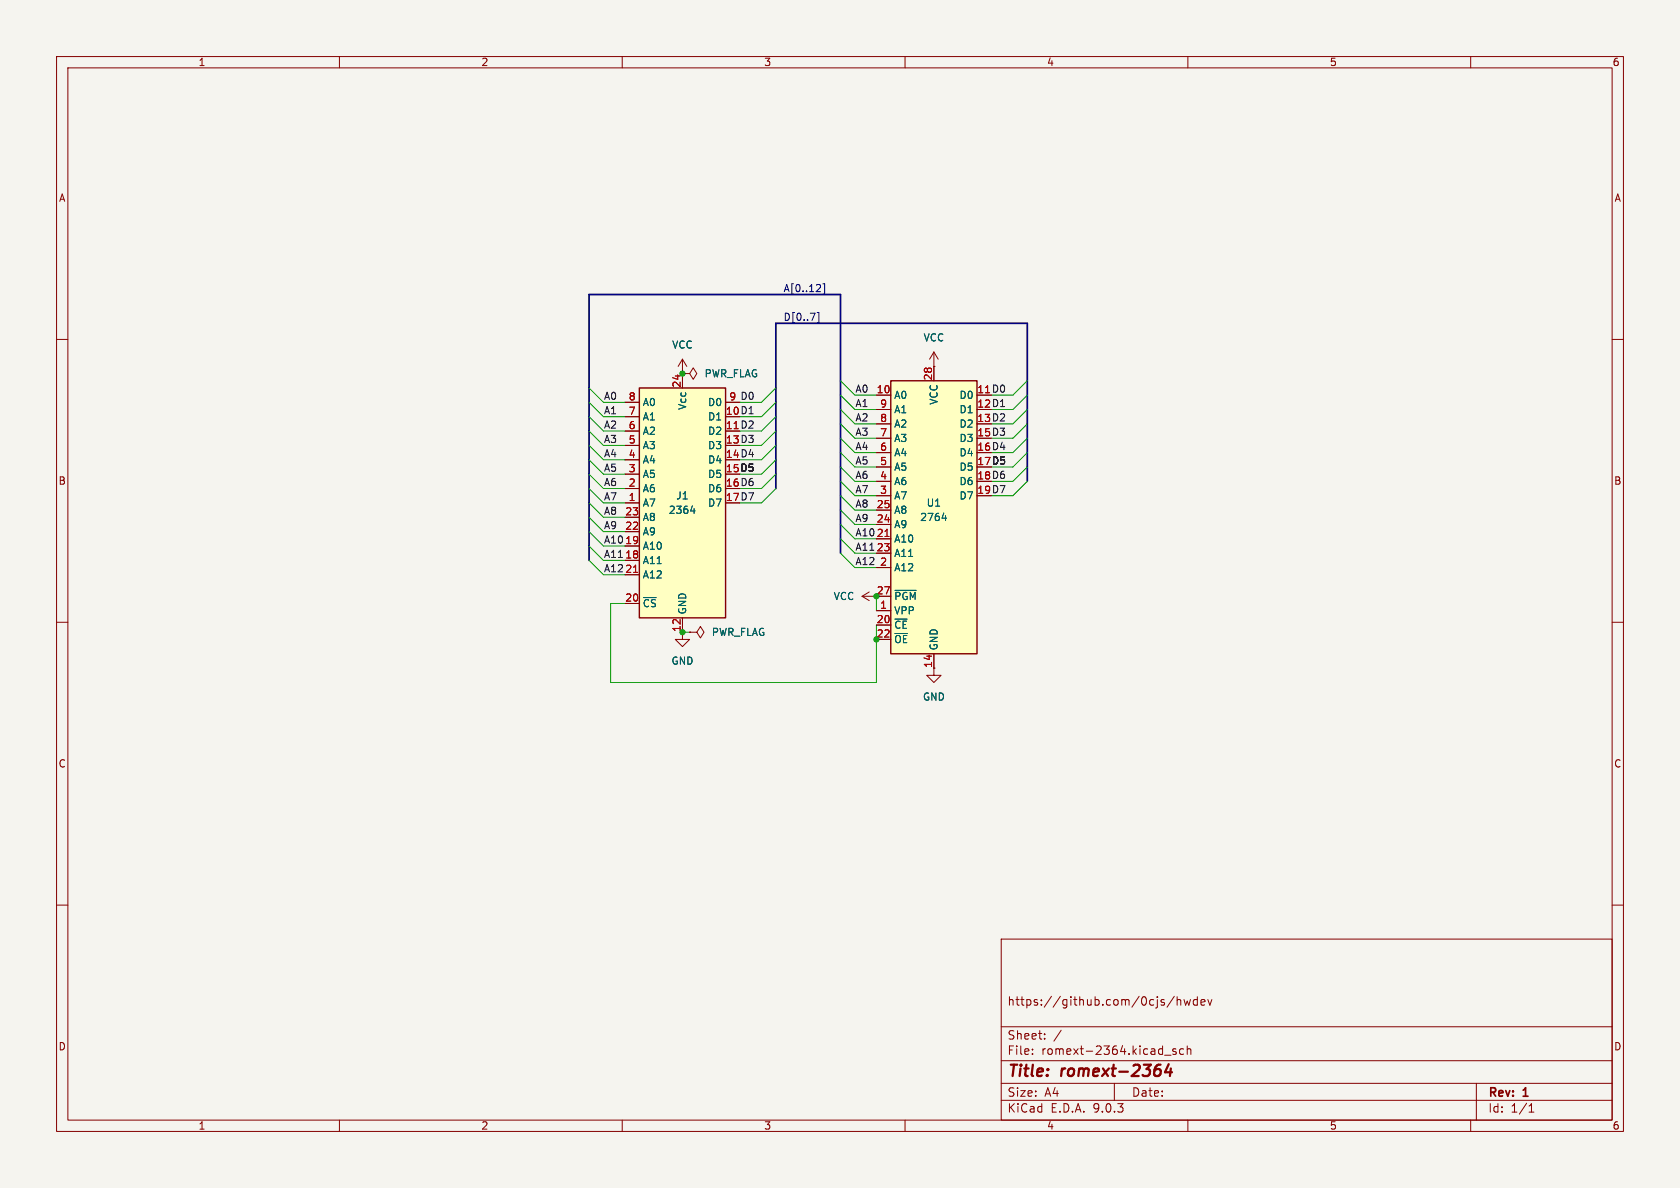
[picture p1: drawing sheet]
<svg xmlns="http://www.w3.org/2000/svg" width="297mm" height="210mm" viewBox="0 0 297 210" stroke-linecap="round" stroke-linejoin="round" font-family="sans-serif">
<path d="M0 0h297v210h-297z" fill="#f5f4ef" stroke="#f5f4ef" stroke-width=".18"/>
<g fill="none" stroke="#840000" stroke-width=".18">
<path d="M10 10h277v190h-277zM12 12h273v186h-273zM60 10v2M110 10v2M160 10v2M210 10v2M260 10v2M10 60h2M120.6 66h.1M120.6 66h1.3l.7-1 .6 1-.6 1.1-.7-1.1M120.6 63.5l-.7 1.3M120.6 63.5l.8 1.3"/>
<path d="M120.6 63.5v2.5M285 60h2M10 110h2M165.1 118.1v1.3h1.3l-1.3 1.3-1.3-1.3h1.3M285 110h2M10 160h2M177 166h108v32h-108zM207.6 176.1l-1.3 2M208.1 176.2v1.5M208.1 176.8l.2-.1 .4 .1v.9M209.3 176.7l.3 1 .3-.7 .3 .7 .3-1M211.7 176.8l-.5-.1-.2 .3v.4l.1 .2h.6"/>
<path d="M211.7 176.2v1.5M212.3 177.2l.7-.1v-.3l-.5-.1-.2 .2 .1 .7h.6M213.5 176.7l.4 1 .3-1M285 160h2M60 198v2M110 198v2M160 198v2M177 194.5h108M177 191.5h108M177 187.5h108M177 181.5h108M182.5 186.3v.1"/>
<path d="M182.5 185.5v.1M184.7 183.6v.1M184.7 182.8v.1M187.6 182.1l-1.3 2M197 191.5v3M205.9 186.5h1.1M207.9 185.5l-.4-.1-.2 .2 .1 .2 .5 .2v.3h-.6M209.2 185.5l-.4-.1-.3 .3v.4l.2 .2h.5M209.9 185.5l.2-.1 .4 .1v.9M209.9 184.9v1.5M210 198v2M260 198v2"/>
<path d="M261 191.5v6.5M270.3 196.6h.9M270.3 195.5l.4-.4v1.5"/>
</g>
<path d="M204.8 188.2h.4M205.1 189.2l.1 .6M206.6 188.1l-.6 1.4h1.2M207 188.9l-.2 1.3" fill="none" stroke="#840000" stroke-width=".4"/>
<path d="M113 68.6h15.3v40.6h-15.3z" fill="#ffffc2"/>
<path d="M113 68.6h15.3v40.6h-15.3z" fill="none" stroke="#840000" stroke-width=".25"/>
<g fill="none" stroke="#840000" stroke-width=".18">
<path d="M110.5 71.1h2.5M110.5 73.7h2.5M110.5 76.2h2.5M110.5 78.7h2.5M120.6 66v2.6M128.3 71.1h2.5M110.5 81.3h2.5M110.5 83.8h2.5M110.5 86.4h2.5M110.5 88.9h2.5M110.5 91.4h2.5M110.5 94h2.5"/>
<path d="M110.5 96.5h2.5M110.5 99.1h2.5M110.5 101.6h2.5M110.5 106.7h2.5M120.6 109.2v2.6M152.4 105.4l1.3 .8M152.4 105.4h2.5M153.7 104.6l-1.3 .8"/>
</g>
<path d="M112 101.2h.7" fill="none" stroke="#a90000" stroke-width=".18"/>
<path d="M122.1 90.3h.8M122.7 89.9v.8" fill="none" stroke="#006464" stroke-width=".18"/>
<path d="M157.5 67.3h15.2v48.3h-15.2z" fill="#ffffc2"/>
<path d="M157.5 67.3h15.2v48.3h-15.2z" fill="none" stroke="#840000" stroke-width=".25"/>
<g fill="none" stroke="#840000" stroke-width=".18">
<path d="M110.5 71.1h2.5M110.5 73.7h2.5M110.5 76.2h2.5M110.5 78.7h2.5M120.6 66h.1M120.6 66v2.6M128.3 71.1h2.5M154.9 69.9h2.6M154.9 72.4h2.6M154.9 74.9h2.6M154.9 77.5h2.6M165.1 64.8h.1"/>
<path d="M165.1 62.2v5.1M165.1 62.2l-.8 1.3M165.1 62.2l.8 1.3M110.5 81.3h2.5M110.5 83.8h2.5M110.5 86.4h2.5M110.5 88.9h2.5M110.5 91.4h2.5M110.5 94h2.5M110.5 96.5h2.5M110.5 99.1h2.5M154.9 80h2.6"/>
<path d="M154.9 82.6h2.6M154.9 85.1h2.6M154.9 87.6h2.6M154.9 90.2h2.6M154.9 92.7h2.6M154.9 95.3h2.6M154.9 97.8h2.6M110.5 101.6h2.5M110.5 106.7h2.5M120.6 109.2v3.8h1.3l-1.3 1.3-1.2-1.3h1.2M121.9 111.8h1.3l.6-1.1 .7 1.1-.7 1-.6-1M121.9 111.8h.1"/>
<path d="M154.9 100.3h2.6M154.9 105.4h2.6M154.9 108h2.6M154.9 110.5h2.6M154.9 113h2.6M165.1 115.6v2.5"/>
</g>
<path d="M156.5 94.8h.7M112 101.2h.7" fill="none" stroke="#a90000" stroke-width=".18"/>
<path d="M122.1 90.3h.8M122.7 89.9v.8M166.6 91.6h.7M167.2 91.2v.8M158.2 104.4h3.8" fill="none" stroke="#006464" stroke-width=".18"/>
<path d="M144.3 51.6h.8M144.5 55.2h.3v1.9h-.3M145 50.4v.4M145.5 50.2h.3v1.8h-.3" fill="none" stroke="#000084" stroke-width=".18"/>
<path d="M148.6 97.8v-45.7h-44.5v47M181.6 85.1v-27.9h-44.4v29.2" fill="none" stroke="#000084" stroke-width=".3"/>
<g fill="none" stroke="#009600" stroke-width=".18">
<path d="M104.1 73.7l2.6 2.5h3.8M104.1 68.6l2.6 2.5h3.8M104.1 78.7l2.6 2.6h3.8M104.1 76.2l2.6 2.5h3.8M104.1 71.1l2.6 2.6h3.8M137.2 73.7l-2.6 2.5h-3.8M137.2 68.6l-2.6 2.5h-3.8M137.2 78.7l-2.6 2.6h-3.8M137.2 76.2l-2.6 2.5h-3.8M137.2 71.1l-2.6 2.6h-3.8M148.6 72.4l2.5 2.5h3.8M148.6 69.9l2.5 2.5h3.8"/>
<path d="M148.6 67.3l2.5 2.6h3.8M148.6 74.9l2.5 2.6h3.8M148.6 77.5l2.5 2.5h3.8M181.6 72.4l-2.5 2.5h-3.8M181.6 69.9l-2.5 2.5h-3.8M181.6 67.3l-2.5 2.6h-3.8M181.6 74.9l-2.5 2.6h-3.8M181.6 77.5l-2.5 2.5h-3.8M104.1 86.4l2.6 2.5h3.8M104.1 83.8l2.6 2.6h3.8M104.1 81.3l2.6 2.5h3.8M104.1 94l2.6 2.5h3.8"/>
<path d="M104.1 99.1l2.6 2.5h3.8M104.1 91.4l2.6 2.6h3.8M104.1 96.5l2.6 2.6h3.8M104.1 88.9l2.6 2.5h3.8M137.2 86.4l-2.6 2.5h-3.8M137.2 83.8l-2.6 2.6h-3.8M137.2 81.3l-2.6 2.5h-3.8M148.6 82.6l2.5 2.5h3.8M148.6 95.3l2.5 2.5h3.8M148.6 85.1l2.5 2.5h3.8M148.6 87.6l2.5 2.6h3.8M148.6 92.7l2.5 2.6h3.8"/>
<path d="M148.6 90.2l2.5 2.5h3.8M148.6 80l2.5 2.6h3.8M148.6 97.8l2.5 2.5h3.8M181.6 82.6l-2.5 2.5h-3.8M181.6 85.1l-2.5 2.5h-3.8M181.6 80l-2.5 2.6h-3.8M110.5 106.7h-2.6v14h47v-10.2M120.6 111.8h1.3M154.9 105.4v2.6"/>
</g>
<g fill="#009600" stroke="#009600" stroke-width=".18">
<circle cx="120.6" cy="66" r=".46"/>
<circle cx="154.9" cy="105.4" r=".46"/>
<circle cx="154.9" cy="113" r=".46"/>
<circle cx="120.6" cy="111.8" r=".46"/>
</g>
<g font-size="2.8" fill="#840000">
<text x="178" y="190.9">Title:</text>
<text x="187.7" y="190.9">romext-2364</text>
</g>
<g font-size="2.1" fill="#840000">
<text x="178" y="178">https://github.com/0cjs/hwdev</text>
<text x="178" y="184">Sheet:</text>
<text x="178" y="186.7">File:</text>
<text x="184.1" y="186.7">romext-2364.kicad_sch</text>
<text x="178" y="196.9">KiCad</text>
<text x="178" y="194.1">Size:</text>
<text x="184.7" y="194.1">A4</text>
<text x="185.7" y="196.9">E.D.A.</text>
<text x="193.3" y="196.9">9.0.3</text>
<text x="200" y="194.1">Date:</text>
<text x="263" y="194.3">Rev:</text>
<text x="263" y="196.9">Id:</text>
<text x="267.1" y="196.9">1/1</text>
<text x="269.4" y="194.3">1</text>
</g>
<g font-size="1.8" fill="#840000">
<text x="35" y="11.9">1</text>
<text x="85" y="11.9">2</text>
<text x="135" y="11.9">3</text>
<text x="185" y="11.9">4</text>
<text x="235" y="11.9">5</text>
<text x="285" y="11.9">6</text>
<text x="10.3" y="35.9">A</text>
<text x="285.3" y="35.9">A</text>
<text x="128.2" y="73.4">10 D1</text>
<text x="172.7" y="72.1">12 D1</text>
<text x="172.7" y="74.7">13 D2</text>
<text x="172.7" y="77.2">15 D3</text>
<text x="128.2" y="78.5">13 D3</text>
<text x="128.2" y="81">14 D4</text>
<text x="172.7" y="79.8">16 D4</text>
<text x="10.3" y="85.9">B</text>
<text x="128.2" y="86.1">16 D6</text>
<text x="128.2" y="88.6">17 D7</text>
<text x="172.7" y="84.8">18 D6</text>
<text x="172.7" y="87.4">19 D7</text>
<text x="285.3" y="85.9">B</text>
<text x="154.9" y="105.2">27</text>
<text x="120.4" y="111.8" transform="rotate(-90 120.4 111.8)">12</text>
<text x="10.3" y="135.9">C</text>
<text x="285.3" y="135.9">C</text>
<text x="10.3" y="185.9">D</text>
<text x="285.3" y="185.9">D</text>
<text x="35" y="199.9">1</text>
<text x="85" y="199.9">2</text>
<text x="135" y="199.9">3</text>
<text x="185" y="199.9">4</text>
<text x="235" y="199.9">5</text>
<text x="285" y="199.9">6</text>
</g>
<g font-size="1.8" fill="#000084">
<text x="138.4" y="51.7">A[0..12]</text>
<text x="138.4" y="56.8">D[0..7]</text>
</g>
<g font-size="1.8" fill="#006464">
<text x="118.7" y="61.8">VCC</text>
<text x="163.2" y="60.6">VCC</text>
<text x="113.5" y="72">A0</text>
<text x="124.5" y="66.9">PWR_FLAG</text>
<text x="125.1" y="72">D0</text>
<text x="158" y="70.7">A0</text>
<text x="166" y="71.6" transform="rotate(-90 166 71.6)">VCC</text>
<text x="169.5" y="70.7">D0</text>
<text x="113.5" y="74.5">A1</text>
<text x="113.5" y="77.1">A2</text>
<text x="121.5" y="72.6" transform="rotate(-90 121.5 72.6)">Vcc</text>
<text x="125.1" y="74.5">D1</text>
<text x="125.1" y="77.1">D2</text>
<text x="158" y="73.3">A1</text>
<text x="158" y="75.8">A2</text>
<text x="169.5" y="73.3">D1</text>
<text x="169.5" y="75.8">D2</text>
<text x="113.5" y="79.6">A3</text>
<text x="113.5" y="82.1">A4</text>
<text x="125.1" y="79.6">D3</text>
<text x="125.1" y="82.1">D4</text>
<text x="158" y="78.3">A3</text>
<text x="158" y="80.9">A4</text>
<text x="158" y="83.4">A5</text>
<text x="169.5" y="78.3">D3</text>
<text x="169.5" y="80.9">D4</text>
<text x="169.5" y="83.4">D5</text>
<text x="113.5" y="84.7">A5</text>
<text x="113.5" y="87.2">A6</text>
<text x="113.5" y="89.8">A7</text>
<text x="119.5" y="88.5">J1</text>
<text x="125.1" y="84.7">D5</text>
<text x="125.1" y="87.2">D6</text>
<text x="125.1" y="89.8">D7</text>
<text x="158" y="86">A6</text>
<text x="158" y="88.5">A7</text>
<text x="163.7" y="89.8">U1</text>
<text x="169.5" y="86">D6</text>
<text x="169.5" y="88.5">D7</text>
<text x="113.5" y="92.3">A8</text>
<text x="113.5" y="94.8">A9</text>
<text x="118.1" y="91">2364</text>
<text x="158" y="91">A8</text>
<text x="158" y="93.6">A9</text>
<text x="162.6" y="92.3">2764</text>
<text x="113.5" y="97.4">A10</text>
<text x="113.5" y="99.9">A11</text>
<text x="158" y="96.1">A10</text>
<text x="158" y="98.7">A11</text>
<text x="158" y="101.2">A12</text>
<text x="113.5" y="102.5">A12</text>
<text x="113.5" y="107.5">~{CS}</text>
<text x="147.3" y="106.3">VCC</text>
<text x="158" y="106.3">~{PGM}</text>
<text x="121.5" y="108.7" transform="rotate(-90 121.5 108.7)">GND</text>
<text x="125.7" y="112.6">PWR_FLAG</text>
<text x="158" y="108.8">VPP</text>
<text x="158" y="111.4">~{CE}</text>
<text x="158" y="113.9">~{OE}</text>
<text x="118.6" y="117.7">GND</text>
<text x="166" y="115.1" transform="rotate(-90 166 115.1)">GND</text>
<text x="163.1" y="124.1">GND</text>
</g>
<g font-size="1.8" fill="#0f0f0f">
<text x="106.7" y="70.8">A0</text>
<text x="128.8" y="70.9">9 D0</text>
<text x="151.1" y="69.5">A0</text>
<text x="106.7" y="73.3">A1</text>
<text x="106.7" y="75.9">A2</text>
<text x="151.1" y="72">A1</text>
<text x="151.1" y="74.6">A2</text>
<text x="151.1" y="77.1">A3</text>
<text x="106.7" y="80.9">A4</text>
<text x="106.7" y="83.5">A5</text>
<text x="106.7" y="78.4">A3</text>
<text x="151.1" y="82.2">A5</text>
<text x="151.1" y="79.7">A4</text>
<text x="106.7" y="86">A6</text>
<text x="106.7" y="88.6">A7</text>
<text x="151.1" y="89.8">A8</text>
<text x="151.1" y="87.3">A7</text>
<text x="151.1" y="84.7">A6</text>
<text x="106.7" y="93.6">A9</text>
<text x="106.7" y="91.1">A8</text>
<text x="151.1" y="92.4">A9</text>
<text x="151.1" y="94.9">A10</text>
<text x="106.7" y="98.7">A11</text>
<text x="106.7" y="101.3">A12</text>
<text x="106.7" y="96.2">A10</text>
<text x="151.1" y="100">A12</text>
<text x="151.1" y="97.4">A11</text>
</g>
<g font-size="1.8" fill="#a90000">
<text x="111.1" y="70.9">8</text>
<text x="120.4" y="68.6" transform="rotate(-90 120.4 68.6)">24</text>
<text x="128.8" y="70.9">9</text>
<text x="154.9" y="69.6">10</text>
<text x="164.8" y="67.4" transform="rotate(-90 164.8 67.4)">28</text>
<text x="172.7" y="69.6">11 D0</text>
<text x="172.7" y="69.6">11</text>
<text x="111.1" y="73.4">7</text>
<text x="111.1" y="75.9">6</text>
<text x="128.2" y="75.9">11 D2</text>
<text x="128.2" y="73.4">10</text>
<text x="128.2" y="75.9">11</text>
<text x="155.5" y="72.1">9</text>
<text x="155.5" y="74.7">8</text>
<text x="155.5" y="77.2">7</text>
<text x="172.7" y="72.1">12</text>
<text x="172.7" y="74.7">13</text>
<text x="172.7" y="77.2">15</text>
<text x="111.1" y="78.5">5</text>
<text x="111.1" y="81">4</text>
<text x="111.1" y="83.6">3</text>
<text x="128.2" y="83.6">15 D5</text>
<text x="128.2" y="78.5">13</text>
<text x="128.2" y="81">14</text>
<text x="155.5" y="79.8">6</text>
<text x="155.5" y="82.3">5</text>
<text x="172.7" y="82.3">17 D5</text>
<text x="172.7" y="79.8">16</text>
<text x="111.1" y="86.1">2</text>
<text x="111.1" y="88.6">1</text>
<text x="128.2" y="86.1">16</text>
<text x="128.2" y="88.6">17</text>
<text x="154.9" y="89.9">25</text>
<text x="155.5" y="84.8">4</text>
<text x="155.5" y="87.4">3</text>
<text x="172.7" y="84.8">18</text>
<text x="172.7" y="87.4">19</text>
<text x="110.4" y="91.2">23</text>
<text x="110.4" y="93.7">22</text>
<text x="154.9" y="92.5">24</text>
<text x="154.9" y="95">21</text>
<text x="110.4" y="96.3">19</text>
<text x="110.4" y="98.8">18</text>
<text x="110.4" y="101.3">21</text>
<text x="154.9" y="97.5">23</text>
<text x="155.5" y="100.1">2</text>
<text x="110.4" y="106.4">20</text>
<text x="155.5" y="107.7">1</text>
<text x="154.9" y="110.2">20</text>
<text x="154.9" y="112.8">22</text>
<text x="164.8" y="118.2" transform="rotate(-90 164.8 118.2)">14</text>
</g>
</svg>
